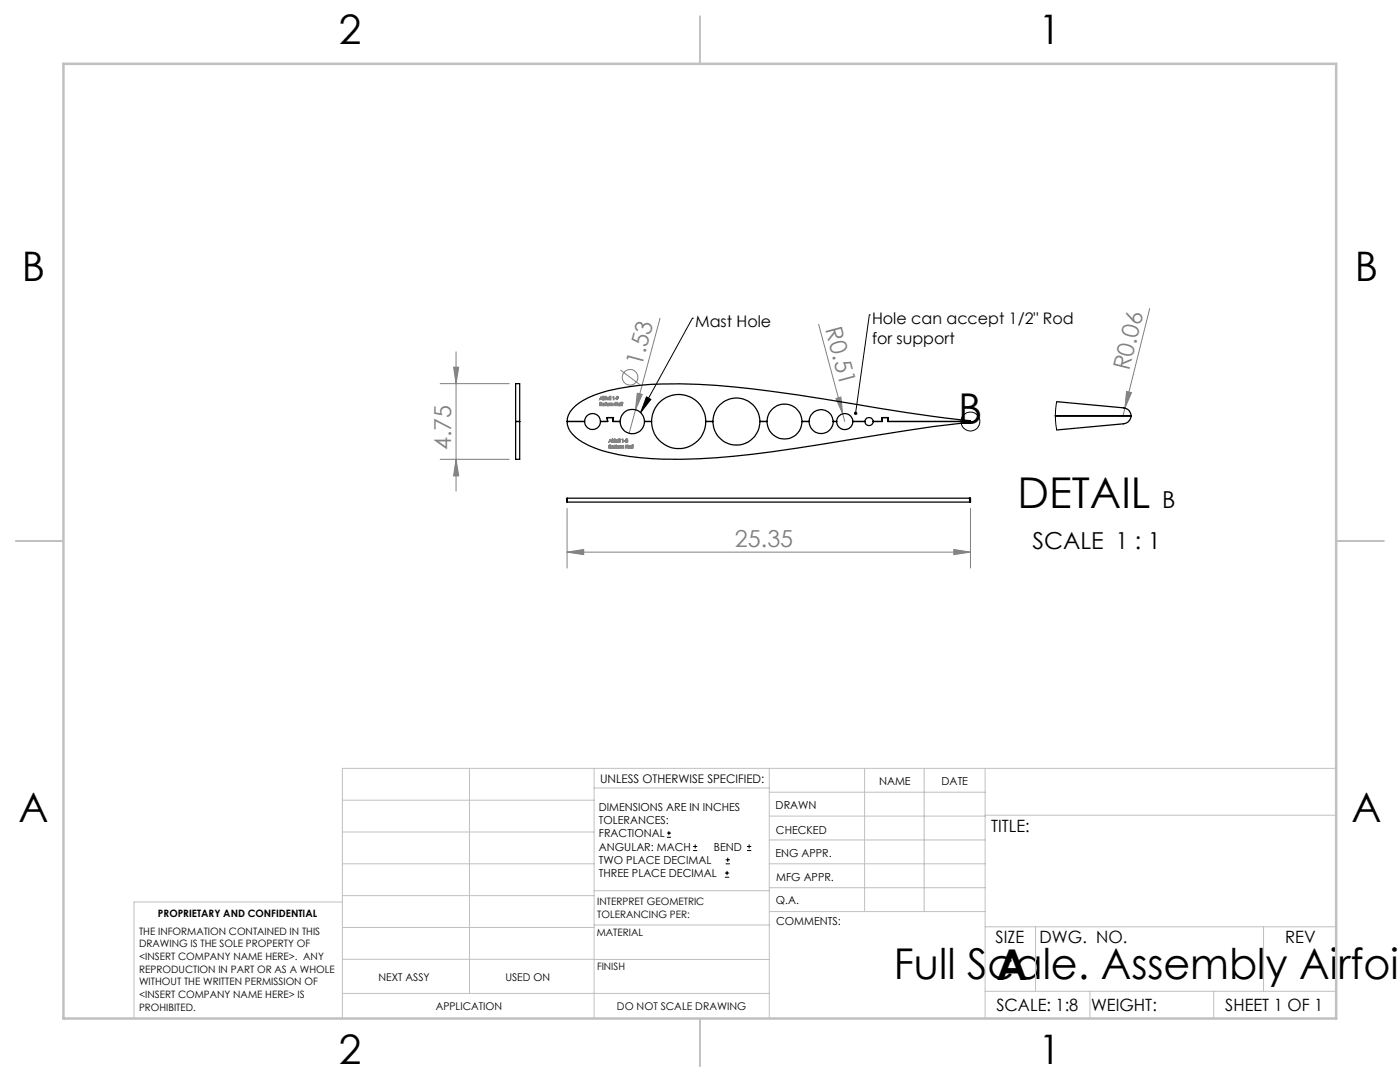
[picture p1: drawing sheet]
<svg xmlns="http://www.w3.org/2000/svg" width="279mm" height="216mm" viewBox="0 0 279 216" stroke-linecap="round" stroke-linejoin="round" font-family="sans-serif">
<g fill="none" stroke="#808080" stroke-width=".2">
<path d="M87.8 76.6h13.8M90.5 73.3h1l-.5 3.3zM91 70.2v27.8M123.8 73.8l3.9 2.9M127.2 78.5l1 .2-1.4 3.1zM131.7 63.5l-4.9 18.3M163.4 64.7l4.8 17.8M166.8 79.5l1-.3 .4 3.3zM224.8 78.1l1 .3-1.3 3zM229.4 61.6l-5.3 21.4M87.8 91.7h13.8M91 91.7l.5 3.3h-1z"/>
<path d="M126.8 81.8l-1.2 4.7M168.2 82.5l.4 1.6M113.2 110.2l3.3-.6v1.1zM113.2 101.5v11.8M113.2 110.2h80.5M190.4 109.6l3.3 .6-3.3 .5zM193.7 101.5v11.8"/>
<circle cx="125.7" cy="75.3" r="1.56"/>
</g>
<g fill="none" stroke="#000" stroke-width=".2">
<path d="M129 79.2l.9 .5-2.1 2.6zM138.2 63.5h.1M138.2 63.5l-10.4 18.8M173.5 62.8h.1M173.5 62.8l-2.8 19.7M133.1 167.1h.8M133.1 166.2h.8M133.5 165.8v.9M138.3 169.7h.8M138.3 168.9h.8M138.7 168.5v.8M144.7 175h.8"/>
<path d="M144.7 174.2h.8M144.8 172.4h.9M144.8 171.6h.9M145.1 173.8v.8M145.2 171.1v.9M149.1 169.7h.8M149.1 168.9h.8M149.5 168.5v.8"/>
<circle cx="193.7" cy="84.1" r="1.88"/>
</g>
<g fill="none" stroke="#808080" stroke-width=".25">
<path d="M119.9 79.1l.4 .7-.2-.2h-.3l-.1 .2zM119.9 79.2l.2 .3h-.3zM120.3 79.3l.1 .5zM120.5 79.3h.3l-.2 .1v.4zM120.9 79.1h.1l-.1 .7-.1-.5zM121.6 79.3l.1 .5zM121.8 79.1l.1 .7zM122.3 79.1h.2v.7zM122.7 79.5l.2 .1zM123.1 79.1a.22 .22 0 0 1 .3 .1 .22 .22 0 0 1-.1 .3l-.2 .2 .2-.2a.2 .2 0 0 1-.3-.1 .2 .2 0 0 1 .1-.3zM119.7 80.3l.3 .1v.5h-.3zM119.8 80.4l.2 .1-.2 .1z"/>
<path d="M119.8 80.6h.1l.1 .2-.2 .1zM120.8 80.3l.2 .2-.1 .4zM121.5 88.8l.3 .1v.5h-.3zM121.6 88.9l.2 .1-.2 .1zM121.6 89.1l.2 .2-.2 .1zM121.6 80.5l.4 .1 .2-.1 .1 .4-.1-.4-.2 .1v.3v-.3l-.2-.1-.2 .4zM121.8 87.6l.3 .7-.2-.2h-.3l-.1 .2zM121.8 87.7l.1 .3h-.2zM122.2 87.6l.1 .1zM122.2 87.8v.5zM122.3 87.8h.3l-.2 .1v.4zM122.7 87.6h.1l-.1 .7z"/>
<path d="M122.7 88.8l.1 .2-.1 .4zM122.7 80.3l.1 .3h.3l.1-.3v.6l-.1-.3h-.3l-.1 .3zM122.9 88.8l.2 .2-.1 .4zM123.4 80.5h.4l-.1 .4a.25 .25 0 0 1-.4 0 .25 .25 0 0 1 .1-.4zM123.5 87.8v.5zM123.7 87.6v.7zM123.8 89h.3a.18 .18 0 0 1 .3 0 .18 .18 0 0 1 .1 .2l-.1 .2v-.4h-.2l-.1 .4v-.4h-.2l-.1 .4zM123.9 80.3l.1 .6zM124.1 80.3h.2l-.1 .6zM124.2 87.6h.1v.7zM124.5 88l.3 .1zM124.8 88.8l.1 .3h.3l.1-.3v.6l-.1-.3h-.3l-.1 .3z"/>
<path d="M124.9 87.7a.18 .18 0 0 1 .3-.1 .18 .18 0 0 1-.1 .3h.1a.21 .21 0 0 1 0 .3 .21 .21 0 0 1-.3 0 .21 .21 0 0 1 .1-.3zM125.6 89h.3l-.1 .4a.24 .24 0 0 1-.3-.1 .24 .24 0 0 1 .1-.3zM126 88.8l.1 .6zM126.3 88.8h.1l-.1 .6z"/>
<circle cx="120.4" cy="79.2" r=".06"/>
<circle cx="121.3" cy="79.5" r=".25"/>
<circle cx="121.3" cy="79.5" r=".19"/>
<circle cx="121.7" cy="79.2" r=".06"/>
<circle cx="123.2" cy="79.3" r=".14"/>
<circle cx="120.4" cy="80.7" r=".18"/>
<circle cx="120.4" cy="80.7" r=".25"/>
<circle cx="121.3" cy="80.7" r=".23"/>
<circle cx="121.3" cy="80.7" r=".18"/>
<circle cx="122.2" cy="89.2" r=".19"/>
<circle cx="122.3" cy="89.2" r=".24"/>
<circle cx="123.1" cy="88" r=".18"/>
<circle cx="123.1" cy="88" r=".24"/>
<circle cx="123.4" cy="89.2" r=".19"/>
<circle cx="123.4" cy="89.2" r=".24"/>
<circle cx="123.5" cy="87.7" r=".06"/>
<circle cx="123.5" cy="80.7" r=".17"/>
<circle cx="125" cy="87.8" r=".13"/>
<circle cx="125.1" cy="88.1" r=".14"/>
<circle cx="125.7" cy="89.2" r=".19"/>
</g>
<g fill="none" stroke="#c0c0c0" stroke-width=".2">
<path d="M68.3 159.7h50.3M93.7 153.3v44.9M118.6 153.3v49.9M118.6 157.2h34.9M153.5 153.3v49.9M153.5 158.1h43.1M172.5 153.3v28.6M184.4 153.3v28.6M196.6 153.3v49.9M266.7 153.3h-198.4v49.9M68.3 178.7h50.3M68.3 172.4h50.3"/>
<path d="M68.3 166h50.3M68.3 180h-41.6v23.2M118.6 177.7h35M153.5 167.6h43.1M153.5 162.8h43.1M153.5 172.4h43.1M153.5 177.1h43.1M196.6 162.7h70.1M68.3 198.2h85.2M68.3 191.4l85.2 .1M68.3 185.1h50.3M118.6 184.6h35"/>
<path d="M153.6 181.9h43M196.6 197.8h70.1M196.6 184.9h70.1M206.7 184.9v12.9M217.5 197.8v5.4M242.2 197.8v5.4M252.2 184.9v12.9"/>
</g>
<path d="M139.7 3.2v9.5M3.1 107.9h9.6M266.7 107.9h9.5M139.7 203.2v9.6" fill="none" stroke="#c0c0c0" stroke-width=".25"/>
<path d="M12.7 12.7h254v190.5h-254z" fill="none" stroke="#c0c0c0" stroke-width=".5"/>
<g fill="#808080">
<path d="M166.8 79.5l1-.3 .4 3.3z"/>
<path d="M127.2 78.5l1 .2-1.4 3.1z"/>
<path d="M224.8 78.1l1 .3-1.3 3z"/>
<path d="M113.2 110.2l3.3-.6v1.1zM190.4 109.6l3.3 .6-3.3 .5z"/>
<path d="M91 91.7l.5 3.3h-1zM90.5 73.3h1l-.5 3.3z"/>
</g>
<path d="M170.5 82.3a.36 .36 0 0 0 .2 .5v-.3v.3a.34 .34 0 0 0 .3-.5 .34 .34 0 0 0-.5 0zM129 79.2l.9 .5-2.1 2.6z" fill="#000"/>
<g fill="none" stroke="#000" stroke-width=".25">
<path d="M102.9 76.6v7.5M102.9 76.6h.8M103.7 76.6v7.5M102.9 84.1v7.6h.8v-7.6M102.9 84.1h.8M113.2 84.1a4.6 4.6 0 0 0 2.3 3.7 22.8 22.8 0 0 0 10.2 3.3 97.9 97.9 0 0 0 24.6-.5l8.9-1.2 10.8-1.7a456.2 456.2 0 0 1 23.6-3.5l.1-.1M113.2 84.1a5.1 5.1 0 0 1 3.1-4.2 28.2 28.2 0 0 1 11.5-3 118.8 118.8 0 0 1 26.1 1.2l16.1 2.4a430 430 0 0 0 23.6 3.5l.1 .1M113.2 84.1h3.5M116.7 84.1a1.59 1.59 0 0 0 1.6 1.6 1.59 1.59 0 0 0 1.5-1.6M116.7 84.1a1.59 1.59 0 0 1 1.6-1.6 1.59 1.59 0 0 1 1.5 1.6M119.8 84.1h1.5l-.2-.8h1.3l-.1 .8h1.5M123.8 84.1a2.43 2.43 0 0 0 2.4 2.4 2.43 2.43 0 0 0 2.4-2.4"/>
<path d="M123.8 84.1a2.43 2.43 0 0 1 2.4-2.4 2.43 2.43 0 0 1 2.4 2.4M128.6 84.1h1.4M130 84.1a5.4 5.4 0 0 0 5.4 5.4 5.4 5.4 0 0 0 5.4-5.4M130 84.1a5.4 5.4 0 0 1 5.4-5.4 5.4 5.4 0 0 1 5.4 5.4M140.8 84.1h1.5M142.3 84.1a4.7 4.7 0 0 0 4.7 4.7 4.7 4.7 0 0 0 4.7-4.7M142.3 84.1a4.7 4.7 0 0 1 4.7-4.7 4.7 4.7 0 0 1 4.7 4.7M151.7 84.1h1.4M153.1 84.1a3.5 3.5 0 0 0 3.5 3.5 3.5 3.5 0 0 0 3.5-3.5M153.1 84.1a3.5 3.5 0 0 1 3.5-3.5 3.5 3.5 0 0 1 3.5 3.5M160.1 84.1h1.4M161.5 84.1a2.4 2.4 0 0 0 2.4 2.4 2.4 2.4 0 0 0 2.4-2.4"/>
<path d="M161.5 84.1a2.4 2.4 0 0 1 2.4-2.4 2.4 2.4 0 0 1 2.4 2.4M166.3 84.1h.7M167 84.1a1.61 1.61 0 0 0 1.6 1.6 1.61 1.61 0 0 0 1.6-1.6M167 84.1a1.61 1.61 0 0 1 1.6-1.6 1.61 1.61 0 0 1 1.6 1.6M170.2 84.1h2.4M172.6 84.1a.81 .81 0 0 0 .8 .8 .81 .81 0 0 0 .8-.8M172.6 84.1a.81 .81 0 0 1 .8-.8 .81 .81 0 0 1 .8 .8M174.2 84.1h1.9l-.1-.8h1.3l-.2 .8h16.6M193.5 99.4h-80.3v.8h80.3M193.5 99.4h.2v.8h-.2M193.5 99.4v.8M210.6 83h15.1"/>
<path d="M210.9 80.2l13.4 1.2a1.57 1.57 0 0 1 1.4 1.6M225.7 83a1.64 1.64 0 0 1-1.4 1.6l-13.4 1.2"/>
</g>
<path d="M210.9 80.2l-.3 2.5 .3 3.1" fill="none" stroke="#000" stroke-width=".2"/>
<g font-size="8.5">
<text x="191.2" y="84.7">B</text>
<text x="203.1" y="101.3">DETAIL</text>
<text x="178.4" y="195.4">Full Scale. Assembly Airfoil</text>
<text x="198.9" y="195.5">A</text>
</g>
<g font-size="8.1">
<text x="67.6" y="8.9">2</text>
<text x="207.3" y="8.9">1</text>
<text x="4.4" y="56.2">B</text>
<text x="270.4" y="56.2">B</text>
<text x="3.7" y="164.1">A</text>
<text x="269.7" y="164.1">A</text>
<text x="67.6" y="212.4">2</text>
<text x="207.3" y="212.4">1</text>
</g>
<g font-size="4.7" fill="#808080">
<text x="164.7" y="65.7" transform="rotate(75 164.7 65.7)">R0.51</text>
<text x="128.1" y="73.2" transform="rotate(-75 128.1 73.2)">1.53</text>
<text x="225.3" y="74.1" transform="rotate(-76 225.3 74.1)">R0.06</text>
<text x="90" y="89.8" transform="rotate(-90 90 89.8)">4.75</text>
<text x="146.7" y="109.1">25.35</text>
</g>
<g font-size="4.7">
<text x="232" y="101.3">B</text>
<text x="206" y="109.5">SCALE 1 : 1</text>
</g>
<g font-size="3.4">
<text x="197.8" y="166">TITLE:</text>
<text x="198.7" y="188.1">SIZE</text>
<text x="207.5" y="188.1">DWG. NO.</text>
<text x="256.5" y="188.2">REV</text>
<text x="198.8" y="201.7">SCALE: 1:8</text>
<text x="217.7" y="201.8">WEIGHT:</text>
<text x="244.5" y="201.7">SHEET 1 OF 1</text>
</g>
<g font-size="3.2">
<text x="138.7" y="65.2">Mast Hole</text>
<text x="174" y="64.6">Hole can accept 1/2&quot; Rod</text>
<text x="174" y="68.7">for support</text>
</g>
<text font-size="2.4" x="119.8" y="156.2">UNLESS OTHERWISE SPECIFIED:</text>
<g font-size="2.2">
<text x="119.5" y="161.8">DIMENSIONS ARE IN INCHES</text>
<text x="154.8" y="161.4">DRAWN</text>
<text x="175.4" y="156.6">NAME</text>
<text x="187.9" y="156.7">DATE</text>
<text x="119.5" y="164.4">TOLERANCES:</text>
<text x="119.5" y="167.1">FRACTIONAL</text>
<text x="154.9" y="166.3">CHECKED</text>
<text x="119.5" y="169.7">ANGULAR: MACH</text>
<text x="119.5" y="172.4">TWO PLACE DECIMAL</text>
<text x="142.5" y="169.7">BEND</text>
<text x="154.8" y="171">ENG APPR.</text>
<text x="119.5" y="175">THREE PLACE DECIMAL</text>
<text x="154.9" y="175.7">MFG APPR.</text>
<text x="154.9" y="180.4">Q.A.</text>
<text x="154.9" y="184.6">COMMENTS:</text>
</g>
<g font-size="2.1">
<text x="75.5" y="195.7">NEXT ASSY</text>
<text x="100.9" y="195.7">USED ON</text>
<text x="86.9" y="201.5">APPLICATION</text>
<text x="123.1" y="201.6">DO NOT SCALE DRAWING</text>
</g>
<g font-size="2">
<text x="31.5" y="182.9">PROPRIETARY AND CONFIDENTIAL</text>
<text x="119.2" y="180.6">INTERPRET GEOMETRIC</text>
<text x="119.2" y="183.1">TOLERANCING PER:</text>
<text x="27.8" y="186.5">THE INFORMATION CONTAINED IN THIS</text>
<text x="27.8" y="189">DRAWING IS THE SOLE PROPERTY OF</text>
<text x="27.8" y="191.6">&lt;INSERT COMPANY NAME HERE&gt;. ANY</text>
<text x="119.1" y="186.7">MATERIAL</text>
<text x="27.8" y="194.1">REPRODUCTION IN PART OR AS A WHOLE</text>
<text x="27.8" y="196.6">WITHOUT THE WRITTEN PERMISSION OF</text>
<text x="119.1" y="193.5">FINISH</text>
<text x="27.8" y="199.1">&lt;INSERT COMPANY NAME HERE&gt; IS</text>
<text x="27.8" y="201.7">PROHIBITED.</text>
</g>
</svg>
